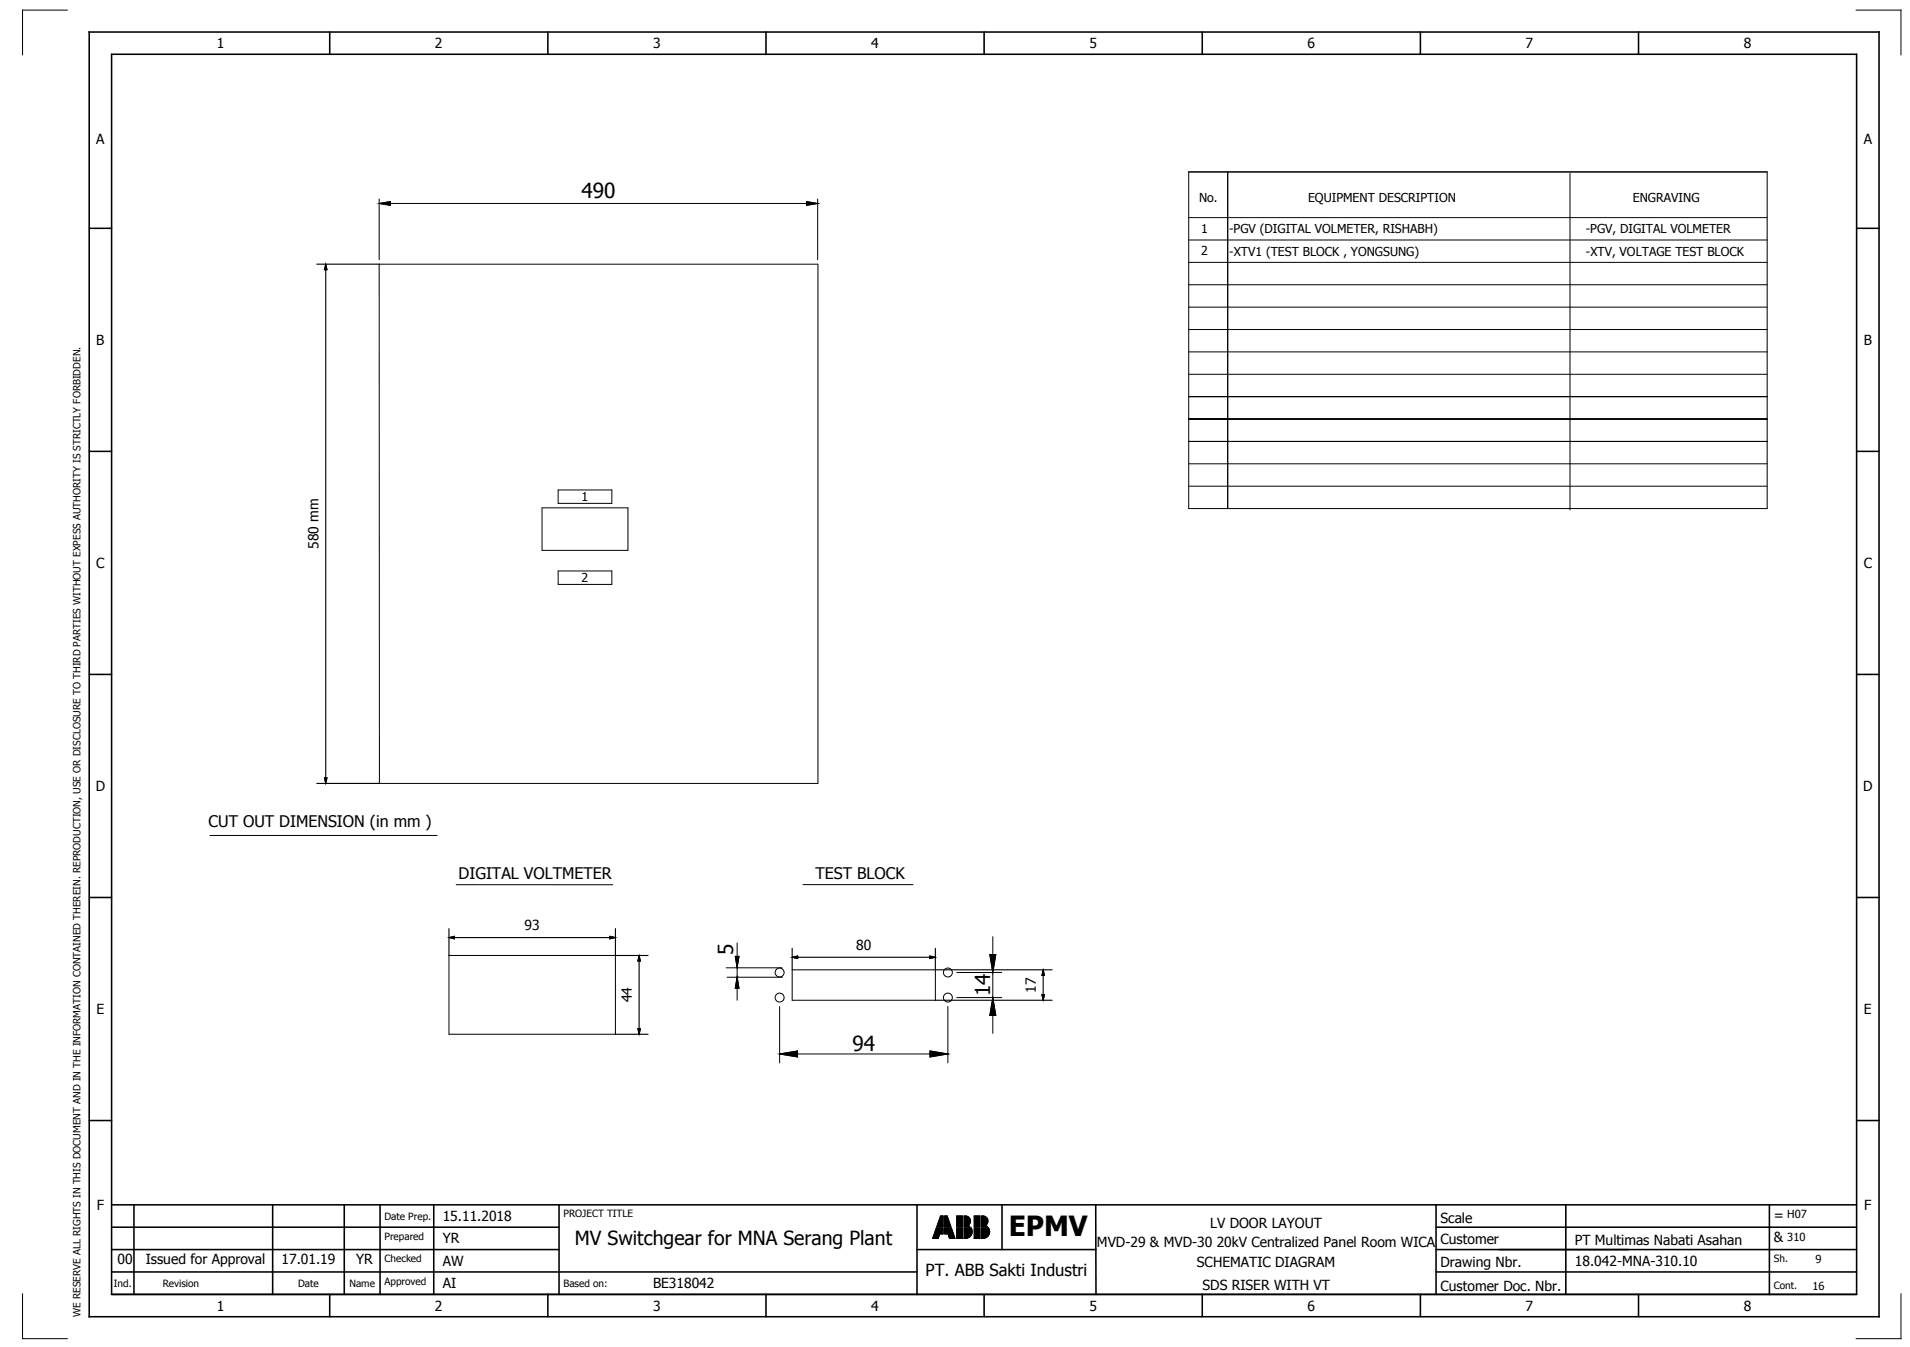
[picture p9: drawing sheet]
<svg xmlns="http://www.w3.org/2000/svg" width="427mm" height="301mm" viewBox="0 0 427 301" stroke-linecap="round" stroke-linejoin="round" font-family="sans-serif">
<g fill="none" stroke="#000" stroke-width=".35">
<path d="M19.9 7.2h400v287h-400zM24.9 12.1h390v277.1h-390zM73.7 7.2v5M122.4 7.2v5M171.2 7.2v5M219.9 7.2v5M268.7 7.2v5M317.4 7.2v5M366.2 7.2v5M19.9 51h5M414.9 51h5M19.9 100.8h5"/>
<path d="M414.9 100.8h5M19.9 150.7h5M414.9 150.7h5M19.9 200.5h5M414.9 200.5h5M19.9 250.3h5M414.9 250.3h5M24.9 279.2h100M24.9 269.2h390M24.9 274.2h100M29.9 269.2v20M60.9 269.2v20"/>
<path d="M76.9 269.2v20M84.9 269.2v20M96.9 269.2v20M124.9 269.2v20M204.9 279.2h40M204.9 269.2v20M223.9 269.2v10M244.9 269.2v20M320.9 279.2h94M320.9 269.2v20M320.9 274.2h94M349.9 269.2v20"/>
<path d="M395.4 269.2v20M24.9 289.2h390M24.9 284.2h180M73.7 289.2v5M122.4 289.2v5M171.2 289.2v5M219.9 289.2v5M268.7 289.2v5M317.4 289.2v5M320.9 284.2h94M366.2 289.2v5"/>
</g>
<g fill="none" stroke="#000" stroke-width=".22">
<path d="M15 2.3h-10v10M414.8 2.3h10v10M265.7 38.4h129.2v75.2h-129.2zM274.4 38.4v75.2M350.9 38.7v75.2M72.8 59l.3 1.3h-.6zM84.7 45.5h.1M84.7 44.5v13.5M84.7 45.5l2.5-.5v.9zM87.2 45.5h93M180.2 45l2.5 .5-2.5 .4zM182.7 45.5h.1"/>
<path d="M182.7 59h-98l.1 116M182.7 44.5v13.5M182.8 59v116h-98.7M265.6 48.6h129.3M265.7 58.6h129.2M265.7 53.6h129.2M265.7 63.6h129.2M265.7 78.6h129.2M265.7 73.6h129.2M265.7 68.6h129.2M265.7 88.6h129.2M265.7 83.6h129.2"/>
<path d="M265.7 93.6h129.2M265.7 98.6h129.2M121.1 113.5h19.2v9.5h-19.2zM124.7 109.5h12v3h-12zM265.7 108.6h129.2M265.7 103.6h129.2M124.7 127.6h12v3h-12zM72.5 173.8h.6l-.3 1.2zM46.9 186.6h50.8M101.9 197.6l35 .1M179.5 197.6h24.5M100.3 213.5h37.2v17.6h-37.2z"/>
<path d="M100.3 209.5l1.3-.3v.5zM136.3 209.2l1.2 .3-1.2 .2zM142.8 213.5l.3 1.2h-.5zM162.3 216.2h12.5M162.5 218.3h12.4M164.3 213.7h.9l-.5 2.5zM164.7 216.2h.1M164.7 218.3h.1M164.7 210.7v8.3M164.7 218.3l.5 2.5h-.9zM177 216.7h32v6.8h-32zM177 213.9l1.3-.3v.5z"/>
<path d="M207.8 213.6l1.2 .3-1.2 .2zM213.8 217.3h10.1M221.2 213.3h1.3l-.6 4zM221.9 217.3h.1M221.9 209.3v4M221.9 217.3v5.6M233.1 216.7l.3 1.2h-.5zM142.6 229.8h.5l-.3 1.3zM164.7 220.5v3M174.2 235.5h.1M174.2 224.9v12.6M174.2 235.5l4-.7v1.3z"/>
<path d="M178.2 235.5h29.6M207.8 234.8l4 .7-4 .6zM211.8 235.5h.1M211.8 224.9v12.6M213.8 222.9h10.1M221.9 222.9h.1M221.9 226.9v4M221.9 222.9l.6 4h-1.3zM232.9 222.2h.5l-.3 1.3zM208.5 276.5v.2M208.6 276.3v.4M208.6 276.1v.6"/>
<path d="M208.7 275.9v.8M208.8 275.6v1.1M208.9 275.4v1.3M209 275.2v1.5M209 275v1.7M209.1 274.7v2M209.2 274.5v2.2M209.3 274.3l-.9 2.4h1.3l.3-1M209.3 274.3h1.5v1.4h-.8M209.3 274.3v2.4M209.4 273.8v.2M209.4 274.3v2.4"/>
<path d="M209.5 273.6v.4M209.5 274.3v2.4M209.6 273.4v.6M209.6 274.3v2.4M209.7 273.2v.8M209.7 274.3v2.4M209.7 273v1M209.7 274.3v2.2M209.8 272.7v1.3M209.8 274.3v2M209.9 272.5v1.5M209.9 274.3v1.8"/>
<path d="M210 272.3v1.7M210 274.3v1.6M210 272.1v1.9M210 274.3v1.4M210.1 271.8v2.2M210.1 274.3v1.4M210.2 271.7h.6v2.3h-1.4zM210.2 271.7v2.3M210.2 274.3v1.4M210.3 271.7v2.3M210.3 274.3v1.4M210.4 271.7v2.3"/>
<path d="M210.4 274.3v1.4M210.5 271.7v2.3M210.5 274.3v1.4M210.6 271.7v2.3M210.6 274.3v1.4M210.7 271.7v2.3M210.7 274.3v1.4M210.8 271.7v2.3M210.8 274.3v1.4M211.1 271.7h.6l.8 2.3h-1.4zM211.1 271.7v2.3M211.1 274.3v1.4"/>
<path d="M211.2 271.7v2.3M211.2 274.3v1.4M211.3 271.7v2.3M211.3 274.3v1.4M211.4 271.7v2.3M211.4 274.3v1.4M211.5 271.7v2.3M211.5 274.3v1.4M211.6 271.7v2.3M211.6 274.3v1.4M211.7 271.7v2.3M211.7 274.3v1.4"/>
<path d="M211.8 271.9v2.1M211.8 274.3v1.4M211.8 275.7h-.7v-1.4h1.5l.8 2.4M211.8 275.7l.4 1h1.2M211.8 272.1v1.9M211.9 272.3v1.7M211.9 274.3v1.6M212 272.5v1.5M212 274.3v1.8M212.1 272.8v1.2M212.1 274.3v2M212.2 273v1"/>
<path d="M212.2 274.3v2.3M212.2 273.2v.8M212.2 274.3v2.4M212.3 273.4v.6M212.3 274.3v2.4M212.4 273.7v.3M212.4 274.3v2.4M212.5 273.9v.1M212.5 274.3v2.4M212.6 274.3v2.4M212.7 274.6v2.1M212.8 274.8v1.9"/>
<path d="M212.9 275v1.7M212.9 275.2v1.5M213 275.5v1.2M213.1 275.7v1M213.2 275.9v.8M213.3 276.1v.6M213.3 276.3v.4M213.4 276.6v.1M213.8 271.7h1.3v2.3h-1.3zM213.8 274.3h1.3v2.4h-1.3zM213.9 271.7v2.3M213.9 274.3v2.4"/>
<path d="M214 271.7v2.3M214 274.3v2.4M214.1 271.7v2.3M214.1 274.3v2.4M214.2 271.7v2.3M214.2 274.3v2.4M214.3 271.7v2.3M214.3 274.3v2.4M214.4 271.7v2.3M214.4 274.3v2.4M214.5 271.7v2.3M214.5 274.3v2.4"/>
<path d="M214.6 271.7v2.3M214.6 274.3v2.4M214.7 271.7v2.3M214.7 274.3v2.4M214.8 271.7v2.3M214.8 274.3v2.4M214.9 271.7v2.3M214.9 274.3v2.4M215 271.7v2.3M215 274.3v2.4M215.4 271.7a1.16 1.16 0 0 1 1.4 .6 1.16 1.16 0 0 1-.5 1.5l.5 .2h-1.4zM215.5 271.7v2.3"/>
<path d="M215.5 274.3v2.4M215.6 271.7v2.3M215.6 274.3v2.4M215.7 271.7v2.3M215.7 274.3v2.4M215.8 271.7v2.3M215.8 274.3v2.4M215.9 271.7v2.3M215.9 274.3v2.4M216 271.7v2.3M216 274.3v2.3M216.1 271.7v2.3"/>
<path d="M216.1 274.3v2.3M216.2 271.7v2.3M216.2 274.3v2.3M216.3 271.8v2.2M216.3 274.3v2.3M216.4 271.8v2.2M216.4 274.3v2.2M216.5 271.9v1.8M216.5 273.8v.2M216.5 274.3v2.2M216.5 271.9v1.7M216.5 273.9v.1"/>
<path d="M216.6 272v1.5M216.6 273.9v.1M216.6 274.3v2.1M216.7 272.1v1.4M216.7 274h.1M216.7 274.3v2.1M216.8 272.2v1.1M216.8 274.3v2M216.8 272.4v.8M216.8 274.3v1.9M216.9 274.3v1.8M217 274.3v1.7"/>
<path d="M217 274.3a1.5 1.5 0 0 1-1.2 2.4M217 274.3h-1.6v2.4h.4M217.1 274.4v1.5M217.2 274.5v1.3M217.2 274.8v.8M217.7 271.7h1.3v2.3h-1.3zM217.7 274.3h1.3v2.4h-1.3zM217.8 271.7v2.3M217.8 274.3v2.4M217.9 271.7v2.3M217.9 274.3v2.4M218 271.7v2.3"/>
<path d="M218 274.3v2.4M218.1 271.7v2.3M218.1 274.3v2.4M218.2 271.7v2.3M218.2 274.3v2.4M218.3 271.7v2.3M218.3 274.3v2.4M218.4 271.7v2.3M218.4 274.3v2.4M218.5 271.7v2.3M218.5 274.3v2.4M218.6 271.7v2.3"/>
<path d="M218.6 274.3v2.4M218.7 271.7v2.3M218.7 274.3v2.4M218.8 271.7v2.3M218.8 274.3v2.4M218.9 271.7v2.3M218.9 274.3v2.4M219 271.7v2.3M219 274.3v2.4M219.3 274.3h1.6a1.53 1.53 0 0 1 0 1.7 1.53 1.53 0 0 1-1.6 .7zM219.3 271.7a1.16 1.16 0 0 1 1.4 .6 1.16 1.16 0 0 1-.5 1.5l.5 .2h-1.4zM219.4 271.7v2.3"/>
<path d="M219.4 274.3v2.4M219.5 271.7v2.3M219.5 274.3v2.4M219.6 271.7v2.3M219.6 274.3v2.4M219.7 271.7v2.3M219.7 274.3v2.4M219.8 271.7v2.3M219.8 274.3v2.4M219.9 271.7v2.3M219.9 274.3v2.3M220 271.7v2.3"/>
<path d="M220 274.3v2.3M220.1 271.7v2.3M220.1 274.3v2.3M220.2 271.8v2.2M220.2 274.3v2.3M220.3 271.8v2.2M220.3 274.3v2.2M220.4 271.9v1.8M220.4 273.8v.2M220.4 274.3v2.2M220.4 271.9v1.7M220.4 273.9v.1"/>
<path d="M220.5 272v1.5M220.5 273.9v.1M220.5 274.3v2.1M220.6 272.1v1.3M220.6 274h.1M220.6 274.3v2.1M220.7 272.2v1.1M220.7 274.3v2M220.8 272.4v.8M220.8 274.3v1.9M220.8 274.3v1.8M220.9 274.3v1.7"/>
<path d="M221 274.4v1.5M221.1 274.6v1.2M221.1 274.8v.7M5 289.1v10h10M424.8 289.1v10h-10"/>
<circle cx="174.2" cy="217.3" r="1"/>
<circle cx="211.8" cy="217.3" r="1"/>
<circle cx="174.2" cy="222.9" r="1"/>
<circle cx="211.8" cy="222.9" r="1"/>
</g>
<g fill="#000" stroke="#000" stroke-width=".22">
<path d="M84.7 45.5l2.5-.5v.9zM180.2 45l2.5 .5-2.5 .4zM72.8 59l.3 1.3h-.6zM72.5 173.8h.6l-.3 1.2zM100.3 209.5l1.3-.3v.5zM136.3 209.2l1.2 .3-1.2 .2zM142.8 213.5l.3 1.2h-.5zM164.3 213.7h.9l-.5 2.5zM177 213.9l1.3-.3v.5zM207.8 213.6l1.2 .3-1.2 .2zM221.2 213.3h1.3l-.6 4zM233.1 216.7l.3 1.2h-.5z"/>
<path d="M142.6 229.8h.5l-.3 1.3zM164.7 218.3l.5 2.5h-.9zM174.2 235.5l4-.7v1.3zM207.8 234.8l4 .7-4 .6zM221.9 222.9l.6 4h-1.3zM232.9 222.2h.5l-.3 1.3z"/>
</g>
<g fill="none" stroke="#000" stroke-width=".25">
<path d="M70.8 59h14M72.8 60v114M70.8 175h14M100.3 207.5v6M101.3 209.5h35.2M137.5 207.5v6h7.3M142.8 214.5v15.6M177 211.9v4.8M178 213.9h30M209 211.9v4.8h26.1M233.1 217.7v4.8M137.5 231.1h7.3"/>
<path d="M209 223.5h26.1"/>
</g>
<text font-size="6.2" x="225.4" y="276.2">EPMV</text>
<g font-size="4.6">
<text x="129.9" y="44.1">490</text>
<text x="163.8" y="213.3" transform="rotate(-90 163.8 213.3)">5</text>
<text x="221.3" y="222.6" transform="rotate(-90 221.3 222.6)">14</text>
<text x="190.5" y="234.8">94</text>
</g>
<text font-size="4.3" x="128.5" y="278.2">MV Switchgear for MNA Serang Plant</text>
<text font-size="3.7" x="206.9" y="285.1">PT. ABB Sakti Industri</text>
<g font-size="3.6">
<text x="46.6" y="184.8">CUT OUT DIMENSION (in mm )</text>
<text x="102.5" y="196.5">DIGITAL VOLTMETER</text>
<text x="182.2" y="196.5">TEST BLOCK</text>
</g>
<g font-size="3.1">
<text x="48.5" y="10.8">1</text>
<text x="97.2" y="10.8">2</text>
<text x="146" y="10.8">3</text>
<text x="194.7" y="10.8">4</text>
<text x="243.5" y="10.8">5</text>
<text x="292.2" y="10.8">6</text>
<text x="341" y="10.8">7</text>
<text x="389.7" y="10.8">8</text>
<text x="21.5" y="32.2">A</text>
<text x="416.5" y="32.2">A</text>
<text x="21.5" y="77">B</text>
<text x="416.5" y="77">B</text>
<text x="71.2" y="122.7" transform="rotate(-90 71.2 122.7)">580 mm</text>
<text x="21.5" y="126.9">C</text>
<text x="416.5" y="126.9">C</text>
<text x="21.4" y="176.7">D</text>
<text x="416.4" y="176.7">D</text>
<text x="117.2" y="207.8">93</text>
<text x="191.3" y="212.2">80</text>
<text x="231.5" y="221.8" transform="rotate(-90 231.5 221.8)">17</text>
<text x="21.6" y="226.5">E</text>
<text x="141.2" y="224" transform="rotate(-90 141.2 224)">44</text>
<text x="416.6" y="226.5">E</text>
<text x="21.6" y="270.4">F</text>
<text x="98.9" y="272.8">15.11.2018</text>
<text x="270.4" y="274.2">LV DOOR LAYOUT</text>
<text x="321.9" y="273.2">Scale</text>
<text x="396.4" y="272.5">=</text>
<text x="416.6" y="270.4">F</text>
<text x="98.9" y="277.8">YR</text>
<text x="245.2" y="278.6">MVD-29 &amp; MVD-30 20kV Centralized Panel Room WICA</text>
<text x="321.9" y="277.9">Customer</text>
<text x="351.9" y="278.1">PT Multimas Nabati Asahan</text>
<text x="396.4" y="277.5">&amp;</text>
<text x="26.2" y="282.3">00</text>
<text x="32.6" y="282.3">Issued for Approval</text>
<text x="62.9" y="282.3">17.01.19</text>
<text x="79.6" y="282.3">YR</text>
<text x="98.9" y="282.8">AW</text>
<text x="98.9" y="287.8">AI</text>
<text x="145.9" y="287.8">BE318042</text>
<text x="267.5" y="283.2">SCHEMATIC DIAGRAM</text>
<text x="321.9" y="283.2">Drawing Nbr.</text>
<text x="352" y="282.8">18.042-MNA-310.10</text>
<text x="48.5" y="292.8">1</text>
<text x="97.2" y="292.8">2</text>
<text x="146" y="292.8">3</text>
<text x="194.7" y="292.8">4</text>
<text x="243.5" y="292.8">5</text>
<text x="268.7" y="288.1">SDS RISER WITH VT</text>
<text x="292.2" y="292.8">6</text>
<text x="321.9" y="288.4">Customer Doc. Nbr.</text>
<text x="341" y="292.8">7</text>
<text x="389.7" y="292.8">8</text>
</g>
<g font-size="2.8">
<text x="268" y="45">No.</text>
<text x="292.3" y="45">EQUIPMENT DESCRIPTION</text>
<text x="364.9" y="45.1">ENGRAVING</text>
<text x="268.5" y="52">1</text>
<text x="274.7" y="52.1">-PGV (DIGITAL VOLMETER, RISHABH)</text>
<text x="354.4" y="52.1">-PGV, DIGITAL VOLMETER</text>
<text x="268.5" y="57">2</text>
<text x="274.7" y="57.3">-XTV1 (TEST BLOCK , YONGSUNG)</text>
<text x="354.4" y="57.3">-XTV, VOLTAGE TEST BLOCK</text>
<text x="130" y="112">1</text>
<text x="130" y="130.1">2</text>
</g>
<g font-size="2.5">
<text x="399.4" y="272.2">H07</text>
<text x="399.4" y="277.2">310</text>
<text x="405.8" y="282.2">9</text>
<text x="405.1" y="288.1">16</text>
</g>
<g font-size="2.2">
<text x="85.9" y="272.5">Date Prep.</text>
<text x="125.9" y="271.9">PROJECT TITLE</text>
<text x="85.9" y="277">Prepared</text>
<text x="85.9" y="282">Checked</text>
<text x="396.4" y="281.9">Sh.</text>
<text x="25.4" y="287.5">Ind.</text>
<text x="36.4" y="287.5">Revision</text>
<text x="66.6" y="287.5">Date</text>
<text x="78.1" y="287.5">Name</text>
<text x="85.9" y="287">Approved</text>
<text x="125.9" y="287.5">Based on:</text>
<text x="396.4" y="287.9">Cont.</text>
<text x="18" y="294.2" transform="rotate(-90 18 294.2)">WE RESERVE ALL RIGHTS IN THIS DOCUMENT AND IN THE INFORMATION CONTAINED THEREIN. REPRODUCTION, USE OR DISCLOSURE TO THIRD PARTIES WITHOUT EXPESS AUTHORITY IS STRICTLY FORBIDDEN.</text>
</g>
</svg>
